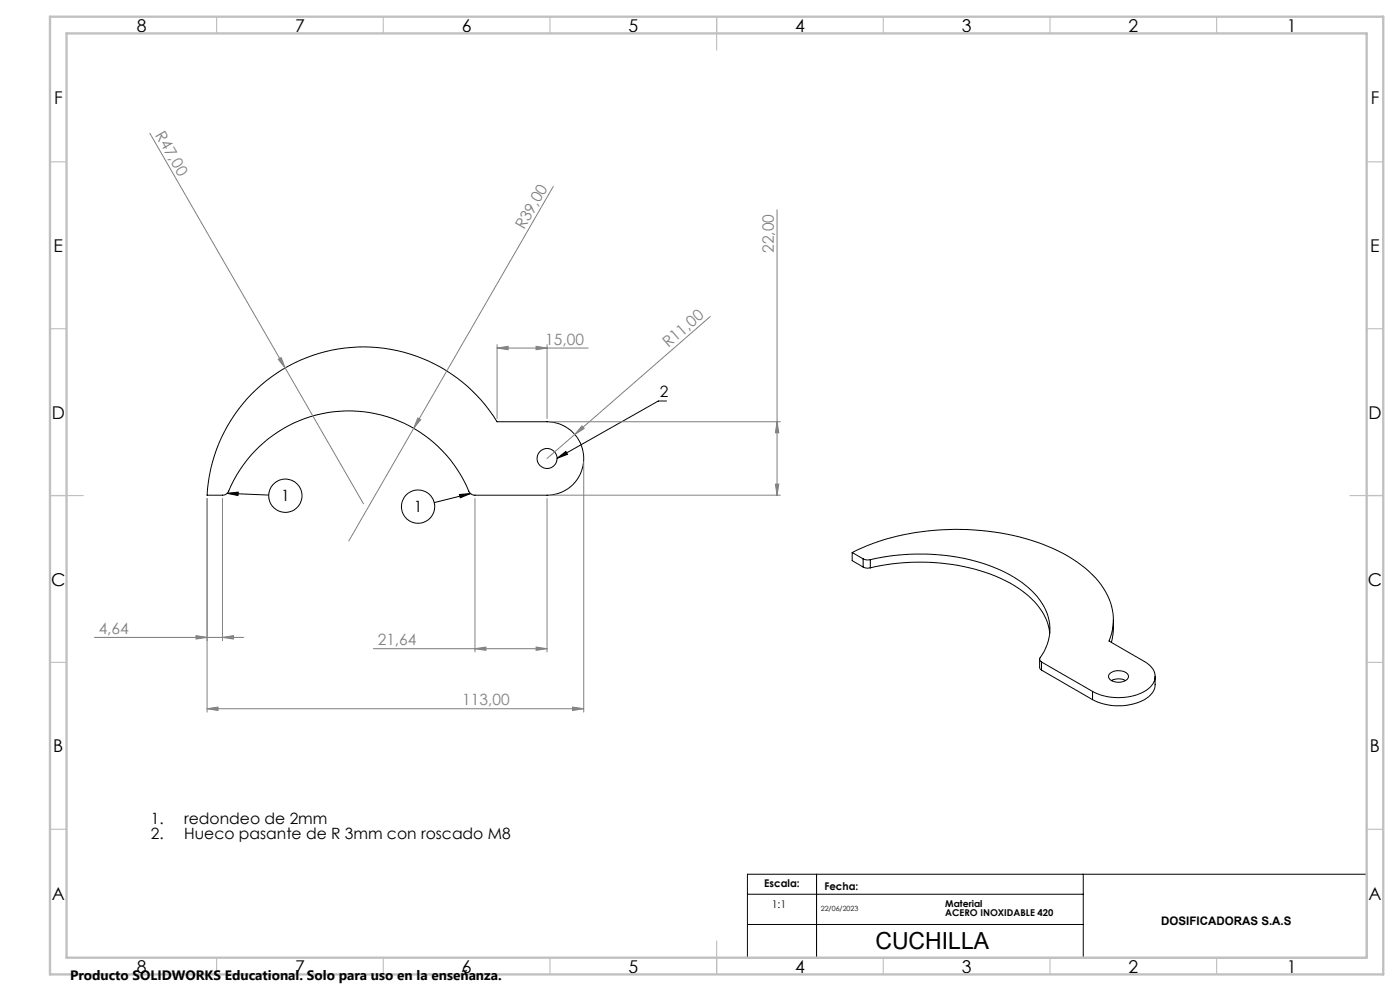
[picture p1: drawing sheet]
<svg xmlns="http://www.w3.org/2000/svg" width="420mm" height="297mm" viewBox="0 0 420 297" stroke-linecap="round" stroke-linejoin="round" font-family="sans-serif">
<g fill="none" stroke="#000" stroke-width=".3">
<path d="M75.4 118.1a47 47 0 0 1 73.7 8.3h15a11 11 0 0 1 11 11 11 11 0 0 1-11 11h-21.6a2.08 2.08 0 0 1-1.9-1.2 39.1 39.1 0 0 0-36.3-24.1 39.1 39.1 0 0 0-36 24.6l-.7 .5-.5 .2h-5a46.8 46.8 0 0 1 13.3-30.3zM167.1 137.4l2.7-2.1 .5 .9zM200 120.2h-2.5l-30.4 17.2M68.1 147.8l12.5 .6M68.1 147.8l3.4-.3-.1 1zM137.8 148.2l3.3-.3-3 1.3zM141.1 147.9l-10.9 2.7M255.7 165.6a73 73 0 0 1 42.6-6.1 54.5 54.5 0 0 1 28.3 11.7 18.6 18.6 0 0 1 6.9 18.7l-.8 2.2 10.6 6.2a5 5 0 0 1 3.1 5.5 8.9 8.9 0 0 1-7.1 4.9 17.3 17.3 0 0 1-11.5-1.5M255.7 165.6l3.2 1.9M255.7 165.6v2.4l3.2 1.9M258.9 167.5l1.1 .3 1.1-.1M258.9 169.9l1.3 .4 .9-.1"/>
<path d="M258.9 167.5v2.4M261.1 167.7a62.6 62.6 0 0 1 40.5 3.9 24.4 24.4 0 0 1 12.5 12.3 14.4 14.4 0 0 1-2.2 13.5l.1 .6 .5 .4M261.1 170.2a62.3 62.3 0 0 1 40.5 3.8 24.4 24.4 0 0 1 12.5 12.3l.8 3.5M261.1 167.7v2.5M311.9 197.6v2.5l.6 .7M312.5 198.4l15.3 8.8M312.5 198.4v2.4M334 185.8v3.1l-.6 3.6M312.5 200.8l15.3 8.9M327.8 207.2v2.5M333 201.8a4 4 0 0 1 5.5 .6 1.74 1.74 0 0 1-1.8 1.9 3.5 3.5 0 0 1-4.1-1.4v-.6zM333.4 204a4.6 4.6 0 0 1 4.3 0"/>
<path d="M346.5 202.7a7.7 7.7 0 0 1-.3 4.1 10 10 0 0 1-7.8 4.5 17.2 17.2 0 0 1-10.6-1.6M224.2 262h185.8v25h-185.8zM224.2 268h100.8M224.2 277.1h100.8M245 262v25M325 262v25"/>
<circle cx="164.1" cy="137.4" r="2.99"/>
<circle cx="85.6" cy="148.6" r="5"/>
<circle cx="125.4" cy="151.8" r="5"/>
</g>
<g fill="none" stroke="#808080" stroke-width=".3">
<path d="M44.9 39.9l64.1 111.1M166 55.9l-41.9 72.5M233.1 62.9v85.5M213.1 94.9l-40.7 35.3M83.5 107.7l.8-.5 1.2 3.1zM149.1 104.3l3.3-.5v1zM149.1 103.3v22.1M149.1 104.3h27.4M160.8 103.8l3.3 .5-3.3 .5zM164.1 103.3v22.1M124.1 128.4l-19.5 33.7M125.3 125.3l.9 .5-2.1 2.6z"/>
<path d="M165.1 126.4h69M172.4 130.2l-8.3 7.2M174.6 127.6l.7 .8-2.9 1.8zM175.1 138.4v75M233.1 126.4l.5 3.3h-1zM62.1 149.4v64M66.7 149.4v42.6M142.5 149.4v46M164.1 149.4v46M165.1 148.4h69M232.6 145.1h1l-.5 3.3zM28.3 191h44.8"/>
<path d="M58.8 190.5l3.3 .5-3.3 .5zM66.7 191l3.4-.5v1zM112 194.4h52.1M142.5 194.4l3.3-.5v1zM160.8 193.9l3.3 .5-3.3 .5zM62.1 212.4l3.3-.5v1zM62.1 212.4h113M171.8 211.9l3.3 .5-3.3 .5z"/>
</g>
<g fill="none" stroke="#c0c0c0" stroke-width=".35">
<path d="M65 5v5M115 5v5M165 5v5M215 5v10M265 5v5M315 5v5M365 5v5M15 48.5h5M410 48.5h5M15 98.5h5M410 98.5h5M15 148.5h10"/>
<path d="M405 148.5h10M15 198.5h5M410 198.5h5M15 248.5h5M410 248.5h5M65 287v5M115 287v5M165 287v5M215 282v10M265 287v5M315 287v5M365 287v5"/>
</g>
<path d="M15 5h400v287h-400zM20 10h390v277h-390z" fill="none" stroke="#c0c0c0" stroke-width=".7"/>
<path d="M68.1 147.8l3.4-.3-.1 1zM137.8 148.2l3.3-.3-3 1.3zM167.1 137.4l2.7-2.1 .5 .9z" fill="#000"/>
<g fill="#808080">
<path d="M83.5 107.7l.8-.5 1.2 3.1z"/>
<path d="M174.6 127.6l.7 .8-2.9 1.8z"/>
<path d="M125.3 125.3l.9 .5-2.1 2.6z"/>
<path d="M160.8 103.8l3.3 .5-3.3 .5zM149.1 104.3l3.3-.5v1z"/>
<path d="M62.1 212.4l3.3-.5v1zM171.8 211.9l3.3 .5-3.3 .5z"/>
<path d="M142.5 194.4l3.3-.5v1zM160.8 193.9l3.3 .5-3.3 .5z"/>
<path d="M233.1 126.4l.5 3.3h-1zM232.6 145.1h1l-.5 3.3z"/>
<path d="M58.8 190.5l3.3 .5-3.3 .5zM66.7 191l3.4-.5v1z"/>
</g>
<text font-size="7.1" x="262.6" y="284.3">CUCHILLA</text>
<g font-size="5.3">
<text x="41" y="9.5">8</text>
<text x="88.5" y="9.5">7</text>
<text x="138.5" y="9.5">6</text>
<text x="188.5" y="9.5">5</text>
<text x="238.5" y="9.5">4</text>
<text x="288.5" y="9.5">3</text>
<text x="338.5" y="9.5">2</text>
<text x="386" y="9.5">1</text>
<text x="16.2" y="31.2">F</text>
<text x="411.2" y="31.2">F</text>
<text x="16.1" y="75.5">E</text>
<text x="411.1" y="75.5">E</text>
<text x="15.5" y="125.5">D</text>
<text x="410.5" y="125.5">D</text>
<text x="15.4" y="175.5">C</text>
<text x="410.4" y="175.5">C</text>
<text x="16" y="225.5">B</text>
<text x="411" y="225.5">B</text>
<text x="15.5" y="269.7">A</text>
<text x="410.5" y="269.7">A</text>
<text x="41" y="291.5">8</text>
<text x="88.5" y="291.5">7</text>
<text x="138.5" y="291.5">6</text>
<text x="188.5" y="291.5">5</text>
<text x="238.5" y="291.5">4</text>
<text x="288.5" y="291.5">3</text>
<text x="338.5" y="291.5">2</text>
<text x="386" y="291.5">1</text>
</g>
<g font-size="4.7" fill="#808080">
<text x="46.5" y="40.5" transform="rotate(60 46.5 40.5)">R47,00</text>
<text x="157.2" y="69" transform="rotate(-60 157.2 69)">R39,00</text>
<text x="232.1" y="75.8" transform="rotate(-90 232.1 75.8)">22,00</text>
<text x="163.6" y="103.3">15,00</text>
<text x="200.5" y="104.4" transform="rotate(-41 200.5 104.4)">R11,00</text>
<text x="29.6" y="190">4,64</text>
<text x="113.3" y="193.4">21,64</text>
<text x="138.7" y="211.4">113,00</text>
</g>
<g font-size="4.7">
<text x="198" y="119">2</text>
<text x="84.3" y="150.3">1</text>
<text x="124.1" y="153.5">1</text>
<text x="45.3" y="246.9">1.</text>
<text x="45.3" y="251.5">2.</text>
<text x="55.3" y="246.9">redondeo de 2mm</text>
<text x="55.3" y="251.5">Hueco pasante de R 3mm con roscado M8</text>
</g>
<text font-size="4.1" x="21" y="293.7">Producto SOLIDWORKS Educational. Solo para uso en la enseñanza.</text>
<text font-size="3.5" x="348.4" y="277.1">DOSIFICADORAS S.A.S</text>
<g font-size="3.2">
<text x="229.3" y="265.9">Escala:</text>
<text x="247.3" y="266.7">Fecha:</text>
<text x="231.5" y="272.1">1:1</text>
</g>
<g font-size="2.8">
<text x="283.6" y="271.7">Material</text>
<text x="283.6" y="274.5">ACERO INOXIDABLE 420</text>
</g>
<text font-size="2.1" x="246.2" y="272.9">22/06/2023</text>
</svg>
